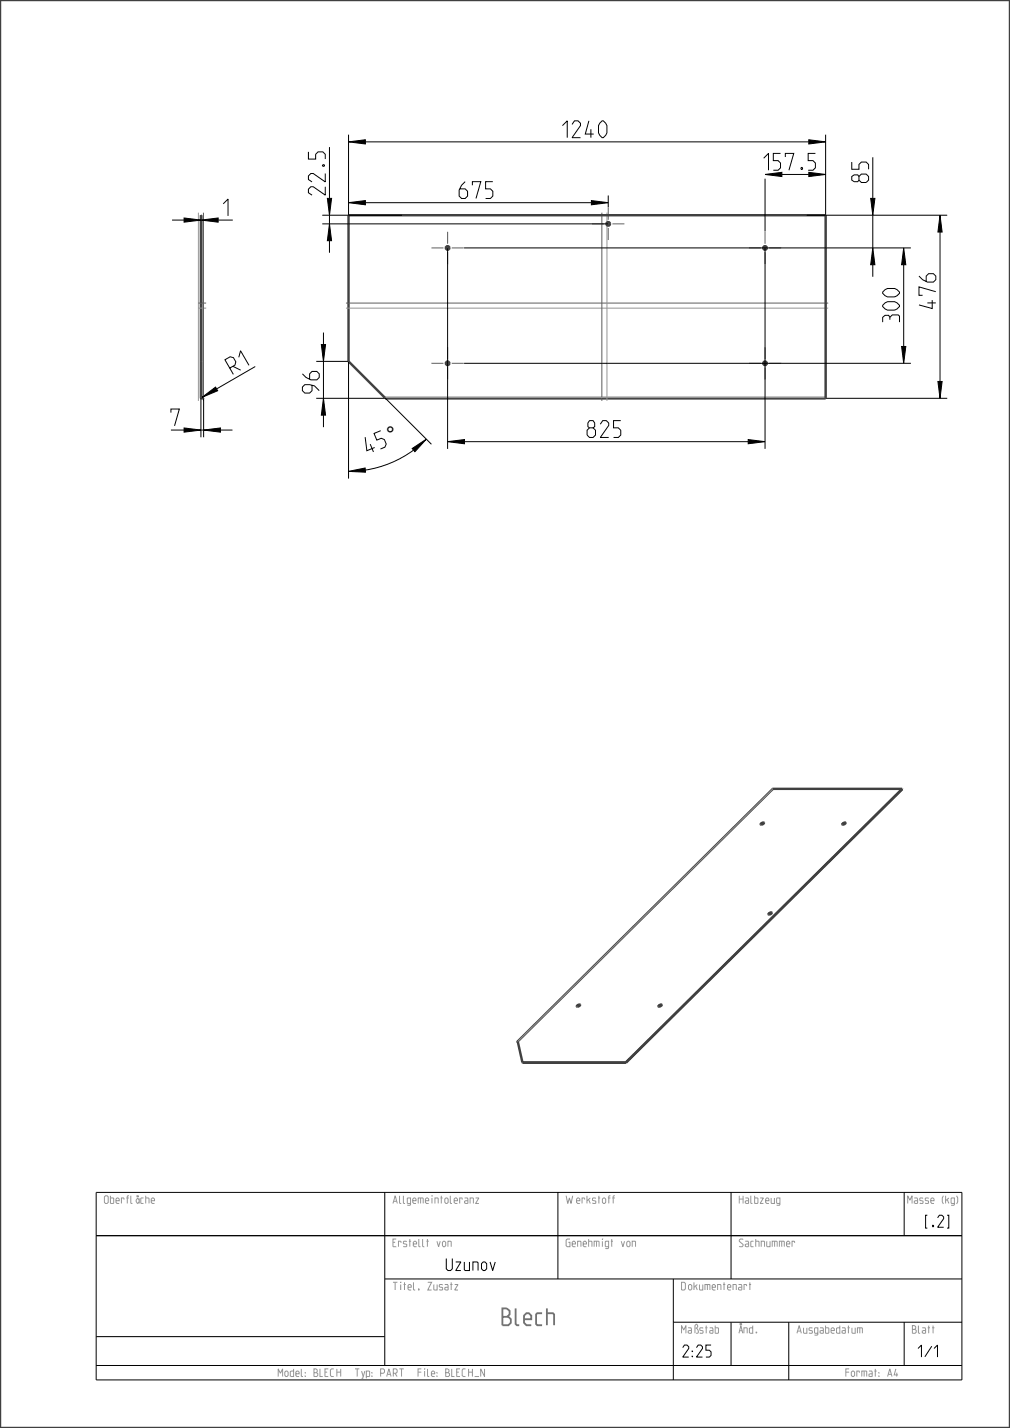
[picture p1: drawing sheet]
<svg xmlns="http://www.w3.org/2000/svg" width="210mm" height="297mm" viewBox="0 0 210 297" stroke-linecap="round" stroke-linejoin="round" font-family="sans-serif">
<g fill="none" stroke="#404040" stroke-width=".51">
<path d="M0 0h210v297h-210zM41.8 44.8l.1 30.4zM171.7 44.8h-99.2v30.4M42.3 82.8h.1M80.1 82.8h91.6zM158.3 171.3l.5-.2-.4 .4h-.2zM158.8 171.2h-.3l-.3 .3M175.2 171.3l.6-.2-.4 .4h-.2zM175.8 171.2h-.4l-.2 .3M159.9 190l.6-.2-.5 .4h-.2zM160.5 189.9h-.4l-.3 .3M120.6 209l-.3 .3h-.4"/>
<path d="M120.6 209h-.4l-.3 .3M120.6 209l-.4 .1-.2 .2M137 209.1l.6-.1-.4 .3h-.3zM137.6 209l-.4 .1-.3 .2M130.1 221h-21.5h21.6M130.1 221h.1M130.1 221l57.5-56.9-57.4 56.9"/>
<circle cx="93.1" cy="51.6" r=".36"/>
<circle cx="126.5" cy="46.6" r=".36"/>
<circle cx="159.1" cy="51.6" r=".36"/>
<circle cx="93.1" cy="75.6" r=".36"/>
<circle cx="159.1" cy="75.6" r=".36"/>
</g>
<g fill="none" stroke="#5d5d5d" stroke-width=".21">
<path d="M42.3 44.2v39.2M89.7 51.6h2.5M92.8 51.6h.6M93.1 48.2v2.5M93.1 51.3v.5M93.1 52.4v2.5M93.9 51.6h2.5M123.1 46.6h2.5M125.1 44.2v39.2M126.2 46.6h.6M126.5 43.2v2.5M126.5 46.3v.5"/>
<path d="M126.5 47.4v2.5M127.3 46.6h2.5M155.7 51.6h2.5M158.8 51.6h.6M159.1 48.2v2.5M159.1 51.3v.5M159.1 52.4v2.5M159.9 51.6h2.5M41.2 63h1.7M71.9 63h100.3M89.7 75.6h2.5M92.8 75.6h.6"/>
<path d="M93.1 72.2v2.5M93.1 75.3v.5M93.1 76.4v2.5M93.9 75.6h2.5M155.7 75.6h2.5M158.8 75.6h.6M159.1 72.2v2.5M159.1 75.3v.5M159.1 76.4v2.5M159.9 75.6h2.5"/>
</g>
<path d="M41.2 44.2v39.2M126.2 44.2v39.2M41.2 64.1h1.7M71.9 64.1h100.3" fill="none" stroke="#969696" stroke-width=".21"/>
<g fill="none" stroke="#000" stroke-width=".21">
<path d="M20 257h180M20 248h180v39h-180zM80 248v36M116 248v18M152 248v18M188 248v9M20 278h60M80 266h120M140 275h60M140 266v21M152 275v9M164 275v12"/>
<path d="M188 275v9M20 284h180"/>
</g>
<!-- layer: 02_ALLE_KE -->
<path d="M171.7 44.8v38M41.8 75.2v7.6M41.9 75.2v7.6M72.5 75.2l7.6 7.6M41.8 82.8h.5M187.6 164.1h-26.9l-53.1 52.5M107.6 216.6l.1 .2M107.7 216.6h.1M107.7 216.6l.9 4.4" fill="none" stroke="#404040" stroke-width=".51"/>
<path d="M80 82.7h91.7M160.7 164.1l-53 52.5" fill="none" stroke="#969696" stroke-width=".21"/>
<!-- layer: 04_ZCHNBEMASSUNG -->
<g fill="#000">
<path d="M72.5 29.5l3.5-.4v.8zM168.2 29.1l3.5 .4-3.5 .4zM38.3 45.3l3.5 .5-3.5 .4zM41.9 45.8l3.5-.5v.9zM68.5 46.6l.4 3.5h-.8zM68.1 41.3h.8l-.4 3.5zM72.5 42.2l3.5-.5v.9zM123 41.7l3.5 .5-3.5 .4zM181.5 51.6l.4 3.5h-.9zM181 41.3h.9l-.4 3.5zM187.9 51.6l.4 3.5h-.8zM195.4 44.8l.5 3.5h-.9z"/>
<path d="M66.8 71.7h.9l-.4 3.5zM187.5 72.1h.8l-.4 3.5zM38.3 89l3.5 .4-3.5 .5zM42 82.6l2.8-2.1 .5 .8zM42.3 89.4l3.5-.4v.9zM67.3 82.8l.4 3.5h-.9zM72.5 98l3.4-.7 .1 .9zM85.7 93.3l2.9-2-2.3 2.6zM93.1 91.9l3.5-.5v.9zM155.6 91.4l3.5 .5-3.5 .4zM195 79.3h.9l-.5 3.5z"/>
</g>
<g fill="none" stroke="#000" stroke-width=".21">
<path d="M68.5 30.6v10.7M72.5 29.5l3.5-.4v.8zM72.5 28v16.7M76 29.5h92.2M159.1 37.2v10.9M168.2 29.1l3.5 .4-3.5 .4zM171.7 28v16.7M181.5 32.7v8.6M35.8 45.8h2.5M38.3 45.3l3.5 .5-3.5 .4zM41.8 45.8h.1M41.9 45.8l3.5-.5v.9z"/>
<path d="M67 46.6h59.4M67 44.8h16.6M68.1 41.3h.8l-.4 3.5zM68.5 46.6l.4 3.5h-.8zM68.5 44.8v1.8M68.5 50.1v2.5M72.5 42.2l3.5-.5v.9zM76 42.2h47M93.1 51.6v41.8M96.5 51.6h92.9M123 41.7l3.5 .5-3.5 .4zM126.5 40.7v2.4"/>
<path d="M159.1 51.6v41.8M167.7 44.8h29.2M181 41.3h.9l-.4 3.5zM181.5 51.6l.4 3.5h-.9zM181.5 44.8v6.8M181.5 55.1v2.5M187.9 51.6l.4 3.5h-.8zM187.9 55.1v17M195.4 44.8l.5 3.5h-.9zM195.4 48.3v31M53.1 76.2l-8.1 4.7M65.8 75.2h6.6"/>
<path d="M66.8 71.7h.9l-.4 3.5zM67.3 69.2v2.5M67.3 75.2v7.6M72.5 75.2v24.3M96.5 75.6h92.9M187.5 72.1h.8l-.4 3.5zM195 79.3h.9l-.5 3.5zM38.3 89l3.5 .4-3.5 .5zM41.8 89.4h.5M41.8 82.8v8.1M42 82.6l2.8-2.1 .5 .8zM42.3 89.4l3.5-.4v.9z"/>
<path d="M42.3 82.9v8M45.8 89.4h2.5M65.8 82.8h14.2M67.3 82.8l.4 3.5h-.9zM67.3 86.3v2.5M72.5 98l3.4-.7 .1 .9zM80 82.7l9.7 9.7M85.7 93.3l2.9-2-2.3 2.6zM86 93.6a22.9 22.9 0 0 1-10 4.2M93.1 91.9l3.5-.5v.9zM96.6 91.9h59M155.6 91.4l3.5 .5-3.5 .4z"/>
<path d="M171.7 82.8h25.2"/>
</g>
<text font-size="4.8" x="81.4" y="92.4" transform="rotate(-23 81.4 92.4)">°</text>
<g font-size="4.6">
<text x="116.9" y="28.6">1240</text>
<text x="158.8" y="35.4">157.5</text>
<text x="67.6" y="40.6" transform="rotate(-90 67.6 40.6)">22.5</text>
<text x="95.5" y="41.3">675</text>
<text x="180.6" y="38" transform="rotate(-90 180.6 38)">85</text>
<text x="46.4" y="44.9">1</text>
<text x="194.6" y="64.2" transform="rotate(-90 194.6 64.2)">476</text>
<text x="187" y="67" transform="rotate(-90 187 67)">300</text>
<text x="48.5" y="77.9" transform="rotate(-30 48.5 77.9)">R1</text>
<text x="66.4" y="81.8" transform="rotate(-90 66.4 81.8)">96</text>
<text x="35.5" y="88.6">7</text>
<text x="122.1" y="91">825</text>
</g>
<text font-size="4.6" fill="#727272" x="103.2" y="275.6">Blech</text>
<text font-size="4.5" x="76.6" y="94.4" transform="rotate(-23 76.6 94.4)">45°</text>
<g font-size="3.3">
<text x="191.3" y="255.3">[.2]</text>
<text x="92.1" y="264.3">Uzunov</text>
<text x="141.1" y="282.3">2:25</text>
<text x="190.4" y="282.3">1/1</text>
</g>
<g font-size="2.1" fill="#969696">
<text x="21.4" y="250.3">Oberfläche</text>
<text x="81.4" y="250.3">Allgemeintoleranz</text>
<text x="117.4" y="250.3">Werkstoff</text>
<text x="153.4" y="250.3">Halbzeug</text>
<text x="187.8" y="250.3">Masse (kg)</text>
<text x="81.4" y="259.3">Erstellt von</text>
<text x="117.4" y="259.3">Genehmigt von</text>
<text x="153.4" y="259.3">Sachnummer</text>
<text x="81.4" y="268.3">Titel, Zusatz</text>
<text x="141.4" y="268.3">Dokumentenart</text>
<text x="141.4" y="277.3">Maßstab</text>
<text x="153.4" y="277.3">Änd.</text>
<text x="165.4" y="277.3">Ausgabedatum</text>
<text x="189.4" y="277.3">Blatt</text>
<text x="57" y="286.3">Model: BLECH</text>
<text x="73.3" y="286.3">Typ: PART</text>
<text x="86" y="286.3">File:BLECH_N</text>
<text x="175.1" y="286.3">Format: A4</text>
</g>
</svg>
